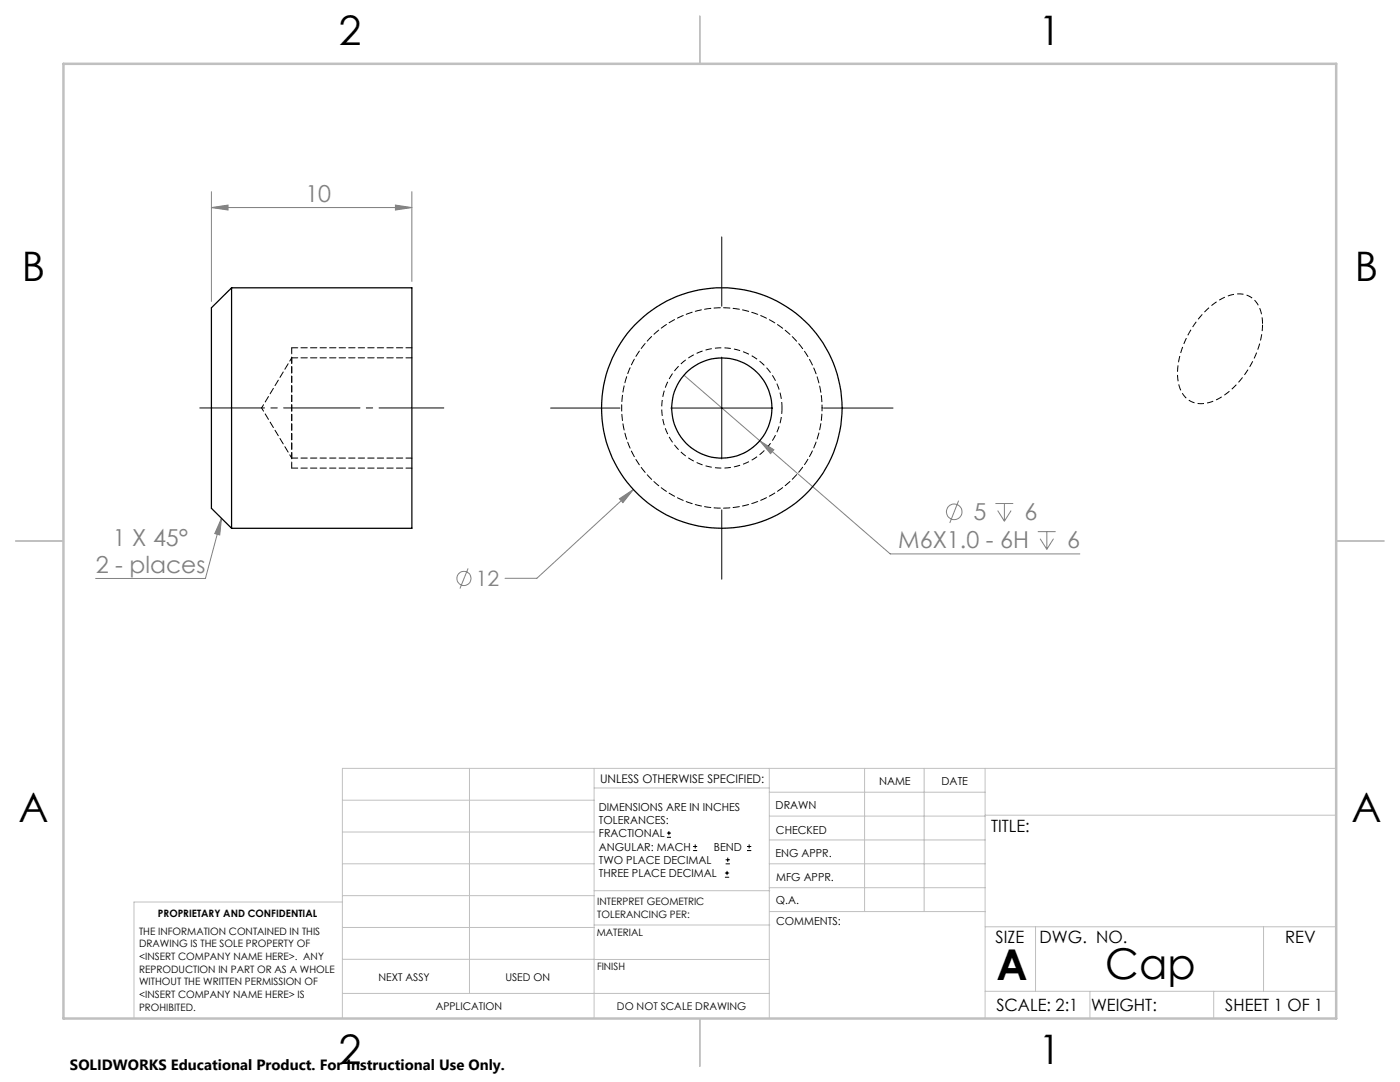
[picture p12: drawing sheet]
<svg xmlns="http://www.w3.org/2000/svg" width="279mm" height="216mm" viewBox="0 0 279 216" stroke-linecap="round" stroke-linejoin="round" font-family="sans-serif">
<g fill="none" stroke="#808080" stroke-width=".2">
<path d="M42.2 38.2v21.9M82.2 38.2v18M42.2 41.4l3.3-.5v1zM42.2 41.4h40M78.9 40.9l3.3 .5-3.3 .5zM136.5 74.9l15.1 13M123.6 99.5l2.8-1.8-2.1 2.6zM126.4 97.7l-19.3 17.7h-6.3M151.6 87.9l2.8 1.8-.6 .8zM151.6 87.9l26.1 22.6h37.8M191.3 99.9l-1.8 4.5M44.2 103.4l-.3 3.4-1-.3z"/>
<path d="M44.2 103.4l-3.2 12h-21.9M93.4 113.4l-1.6 4M198.6 100.5h3.6M199.1 101.9l1.3 2.1M200.4 100.5v3.5M201.8 101.9l-1.4 2.1M207.1 106.1h3.6M207.6 107.5l1.3 2.1M208.9 106.1v3.5M210.3 107.5l-1.4 2.1"/>
<circle cx="92.6" cy="115.4" r="1.42"/>
<circle cx="190.4" cy="102.1" r="1.55"/>
</g>
<g fill="none" stroke="#000" stroke-width=".2">
<path d="M144 47.3v13.8M144 71.3v20.3M109.9 81.4h13.8M133.9 81.4h20.3M164.4 81.4h13.8M144 101.7v13.9M133.1 167.1h.8M133.1 166.2h.8M133.5 165.8v.9M138.3 169.7h.8M138.3 168.9h.8M138.7 168.5v.8"/>
<path d="M144.7 175h.8M144.7 174.2h.8M144.8 172.4h.9M144.8 171.6h.9M145.1 173.8v.8M145.2 171.1v.9M149.1 169.7h.8M149.1 168.9h.8M149.5 168.5v.8"/>
</g>
<path d="M156.1 81.4a12 12 0 0 1-17.7 10.6 12 12 0 0 1-.9-20.6 12 12 0 0 1 18.5 9l.1 1" fill="none" stroke="#000" stroke-width=".2" stroke-dasharray="1.3 .6" stroke-dashoffset=".1" stroke-linecap="butt"/>
<path d="M252 64.7a18.6 18.6 0 0 1-9.1 15 5.1 5.1 0 0 1-6.4-.6 8.9 8.9 0 0 1-1.1-7.8 18.3 18.3 0 0 1 9.2-12.1 4.8 4.8 0 0 1 6.4 1.4l.7 1.9 .3 2.2" fill="none" stroke="#000" stroke-width=".2" stroke-dasharray="1.3 .6" stroke-dashoffset="-.1" stroke-linecap="butt"/>
<path d="M39.9 81.4h48.7" fill="none" stroke="#000" stroke-width=".2" stroke-dasharray="15.2 1.3 1.3 1.3" stroke-dashoffset="2.3"/>
<g fill="none" stroke="#c0c0c0" stroke-width=".2">
<path d="M68.3 159.7h50.3M93.7 153.3v44.9M118.6 153.3v49.9M118.6 157.2h34.9M153.5 153.3v49.9M153.5 158.1h43.1M172.5 153.3v28.6M184.4 153.3v28.6M196.6 153.3v49.9M266.7 153.3h-198.4v49.9M68.3 178.7h50.3M68.3 172.4h50.3"/>
<path d="M68.3 166h50.3M68.3 180h-41.6v23.2M118.6 177.7h35M153.5 167.6h43.1M153.5 162.8h43.1M153.5 172.4h43.1M153.5 177.1h43.1M196.6 162.7h70.1M68.3 198.2h85.2M68.3 191.4l85.2 .1M68.3 185.1h50.3M118.6 184.6h35"/>
<path d="M153.6 181.9h43M196.6 197.8h70.1M196.6 184.9h70.1M206.7 184.9v12.9M217.5 197.8v5.4M242.2 197.8v5.4M252.2 184.9v12.9"/>
</g>
<path d="M139.7 3.2v9.5M3.1 107.9h9.6M266.7 107.9h9.5M139.7 203.2v9.6" fill="none" stroke="#c0c0c0" stroke-width=".25"/>
<path d="M12.7 12.7h254v190.5h-254z" fill="none" stroke="#c0c0c0" stroke-width=".5"/>
<path d="M58.2 69.4v24M82.2 69.4h-24M82.2 93.4h-24" fill="none" stroke="#000" stroke-width=".2" stroke-dasharray="1.3 .6" stroke-dashoffset=".1"/>
<g fill="#808080">
<path d="M123.6 99.5l2.8-1.8-2.1 2.6z"/>
<path d="M44.2 103.4l-.3 3.4-1-.3zM42.2 41.4l3.3-.5v1zM78.9 40.9l3.3 .5-3.3 .5zM151.6 87.9l2.2 2.6 .6-.8z"/>
</g>
<g fill="none" stroke="#000" stroke-width=".25">
<path d="M46.2 57.4h36v48h-36M46.2 57.4v48M46.2 57.4l-4 4v40l4 4"/>
<circle cx="144.1" cy="81.4" r="10"/>
<circle cx="144.1" cy="81.4" r="24"/>
</g>
<path d="M58.2 71.4v20" fill="none" stroke="#000" stroke-width=".2" stroke-dasharray="1.3 .6" stroke-dashoffset=".2"/>
<path d="M82.2 71.4h-24M58.2 91.4h24" fill="none" stroke="#000" stroke-width=".2" stroke-dasharray="1.3 .6" stroke-dashoffset=".1"/>
<path d="M58.2 71.4l-6 10M52.2 81.4l6 10" fill="none" stroke="#000" stroke-width=".2" stroke-dasharray="1.3 .6" stroke-dashoffset=".5"/>
<path d="M164.1 81.4a20 20 0 0 1-29.7 17.5 20 20 0 0 1-.9-34.5 20 20 0 0 1 30.5 16l.1 1" fill="none" stroke="#000" stroke-width=".2" stroke-dasharray="1.3 .6" stroke-dashoffset=".7"/>
<g font-size="8.5">
<text x="198.9" y="195.5">A</text>
<text x="220.6" y="195.4">Cap</text>
</g>
<g font-size="8.1">
<text x="67.6" y="8.9">2</text>
<text x="207.3" y="8.9">1</text>
<text x="4.4" y="56.2">B</text>
<text x="270.4" y="56.2">B</text>
<text x="3.7" y="164.1">A</text>
<text x="269.7" y="164.1">A</text>
<text x="67.6" y="212.4">2</text>
<text x="207.3" y="212.4">1</text>
</g>
<g font-size="4.7" fill="#808080">
<text x="60.9" y="40.4">10</text>
<text x="194.3" y="103.8">5</text>
<text x="204.5" y="103.8">6</text>
<text x="22.5" y="108.9">1 X 45°</text>
<text x="179.3" y="109.4">M6X1.0 - 6H</text>
<text x="213" y="109.4">6</text>
<text x="19.1" y="114.4">2 - places</text>
</g>
<text font-size="4.2" fill="#808080" x="94.9" y="117">12</text>
<g font-size="3.4">
<text x="197.8" y="166">TITLE:</text>
<text x="198.7" y="188.1">SIZE</text>
<text x="207.5" y="188.1">DWG. NO.</text>
<text x="256.5" y="188.2">REV</text>
<text x="198.8" y="201.7">SCALE: 2:1</text>
<text x="217.7" y="201.8">WEIGHT:</text>
<text x="244.5" y="201.7">SHEET 1 OF 1</text>
</g>
<text font-size="3" x="14" y="213.5">SOLIDWORKS Educational Product. For Instructional Use Only.</text>
<text font-size="2.4" x="119.8" y="156.2">UNLESS OTHERWISE SPECIFIED:</text>
<g font-size="2.2">
<text x="119.5" y="161.8">DIMENSIONS ARE IN INCHES</text>
<text x="154.8" y="161.4">DRAWN</text>
<text x="175.4" y="156.6">NAME</text>
<text x="187.9" y="156.7">DATE</text>
<text x="119.5" y="164.4">TOLERANCES:</text>
<text x="119.5" y="167.1">FRACTIONAL</text>
<text x="154.9" y="166.3">CHECKED</text>
<text x="119.5" y="169.7">ANGULAR: MACH</text>
<text x="119.5" y="172.4">TWO PLACE DECIMAL</text>
<text x="142.5" y="169.7">BEND</text>
<text x="154.8" y="171">ENG APPR.</text>
<text x="119.5" y="175">THREE PLACE DECIMAL</text>
<text x="154.9" y="175.7">MFG APPR.</text>
<text x="154.9" y="180.4">Q.A.</text>
<text x="154.9" y="184.6">COMMENTS:</text>
</g>
<g font-size="2.1">
<text x="75.5" y="195.7">NEXT ASSY</text>
<text x="100.9" y="195.7">USED ON</text>
<text x="86.9" y="201.5">APPLICATION</text>
<text x="123.1" y="201.6">DO NOT SCALE DRAWING</text>
</g>
<g font-size="2">
<text x="31.5" y="182.9">PROPRIETARY AND CONFIDENTIAL</text>
<text x="119.2" y="180.6">INTERPRET GEOMETRIC</text>
<text x="119.2" y="183.1">TOLERANCING PER:</text>
<text x="27.8" y="186.5">THE INFORMATION CONTAINED IN THIS</text>
<text x="27.8" y="189">DRAWING IS THE SOLE PROPERTY OF</text>
<text x="27.8" y="191.6">&lt;INSERT COMPANY NAME HERE&gt;. ANY</text>
<text x="119.1" y="186.7">MATERIAL</text>
<text x="27.8" y="194.1">REPRODUCTION IN PART OR AS A WHOLE</text>
<text x="27.8" y="196.6">WITHOUT THE WRITTEN PERMISSION OF</text>
<text x="119.1" y="193.5">FINISH</text>
<text x="27.8" y="199.1">&lt;INSERT COMPANY NAME HERE&gt; IS</text>
<text x="27.8" y="201.7">PROHIBITED.</text>
</g>
</svg>
